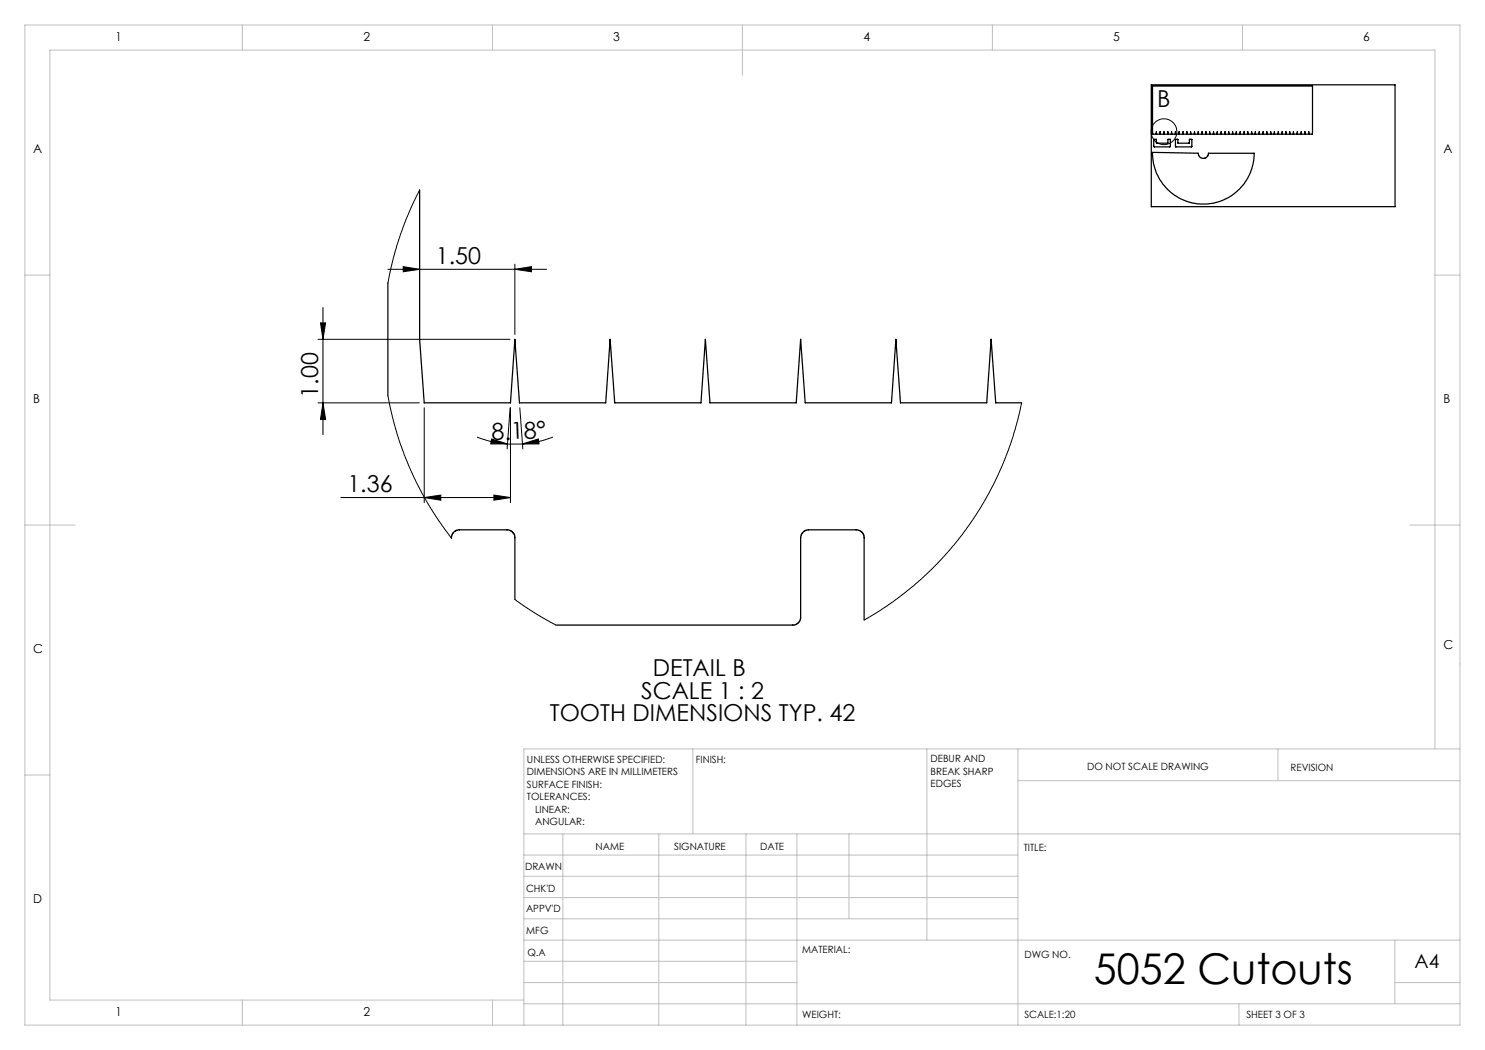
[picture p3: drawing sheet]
<svg xmlns="http://www.w3.org/2000/svg" width="297mm" height="210mm" viewBox="0 0 297 210" stroke-linecap="round" stroke-linejoin="round" font-family="sans-serif">
<g fill="none" stroke="#000" stroke-width=".2">
<path d="M83.9 38l-2 4.2-1.6 4.1-1.5 4.9-1.2 5.4M77.6 53.9h31.7M80.6 53.3l3.3 .6-3.3 .5zM103 53.9l3.3-.6v1.1zM103 52.8v14.1M63.6 67.9h38.4M64.1 64.6h1l-.5 3.3zM64.6 61.5v25.4M77.6 79.2l.7 3.5 1.1 4 1.5 4.4 1.4 3.3 1.8 3.7 1.9 3.4 2.4 3.7 1.9 2.4M63.6 80.6h20.3M64.6 80.6l.5 3.3h-1zM68.2 99.5h33.9"/>
<path d="M84.8 81.6v18.9M84.8 99.5l3.4-.5v1zM95.4 87.4a19.9 19.9 0 0 0 6.1 1.4M98.3 87.8l3.2 1h-3.4zM98.8 99l3.3 .5-3.3 .5zM101.5 88.8h3M102 81.6l-.6 8.2M102.1 81.6v18.9M104 81.6l.6 8.2M104.5 88.8l3.2-1 .1 1zM110.6 87.4a19.9 19.9 0 0 1-6.1 1.4M204.3 80.6l-1.6 6.5-2.2 6-1.4 3.1-1.8 3.4-3.5 5.4-4.4 5.7-5.1 5.1-5.8 4.6-5.7 3.6"/>
<path d="M103 119.9l4.3 2.9 3.9 2.2"/>
<circle cx="232.8" cy="26.3" r="2.57"/>
</g>
<g fill="none" stroke="#c0c0c0" stroke-width=".2">
<path d="M5 5h287v200h-287zM48.5 5v5M98.5 5v5M148.5 5v10M198.5 5v5M248.5 5v5M5 55h5M287 55h5M5 105h10M282 105h10M5 155h5M138.6 149.8v17"/>
<path d="M185.4 149.8v38.2M203.6 149.8v55.2M203.6 156.1h88.4M255.6 149.8v6.3M287 149.8v-139.8h-277v190h94.8M292 149.8h-187.2v55.2M104.8 166.8h187.2M104.8 179.5h98.8M104.8 175.3h98.8M104.8 171h98.8M112.6 166.8v38.2M131.8 166.8v38.2"/>
<path d="M149.2 166.8v38.2M159.4 166.8v38.2M169.8 166.8v17M104.8 183.8h98.8M104.8 196.5h54.6M104.8 192.3h54.6M104.8 188h187.2M279 196.5h13M279 188v12.8M48.5 200v5M98.5 200v5M104.8 200.8h187.2"/>
<path d="M247.8 200.8v4.2"/>
</g>
<g fill="#000">
<path d="M80.6 53.3l3.3 .6-3.3 .5zM103 53.9l3.3-.6v1.1zM84.8 99.5l3.4-.5v1zM98.8 99l3.3 .5-3.3 .5z"/>
<path d="M64.6 80.6l.5 3.3h-1zM64.1 64.6h1l-.5 3.3z"/>
<path d="M98.3 87.8l3.2 1h-3.4zM104.5 88.8l3.2-1 .1 1z"/>
</g>
<path d="M230.3 17h48.7v24.3h-48.7zM230.5 17.2h32v9.6h-.7v-.5l-.1 .5h-.7v-.5l-.1 .5h-.6l-.1-.5v.5h-.7v-.5l-.1 .5h-.7v-.5v.5h-.7v-.5l-.1 .5h-.7v-.5l-.1 .5h-.6l-.1-.5v.5h-.7v-.5l-.1 .5h-.7v-.5l-.1 .5h-.6l-.1-.5v.5h-.7v-.5l-.1 .5h-.6l-.1-.5v.5h-.7l-.1-.5v.5h-.7v-.5l-.1 .5h-.6l-.1-.5v.5h-.7v-.5l-.1 .5h-.7v-.5v.5h-.7l-.1-.5v.5h-.7v-.5l-.1 .5h-.6l-.1-.5v.5h-.7l-.1-.5v.5h-.7v-.5v.5h-.7l-.1-.5v.5h-.7v-.5l-.1 .5h-.7v-.5v.5h-.7l-.1-.5v.5h-.7v-.5v.5h-.7l-.1-.5v.5h-.7l-.1-.5v.5h-.7v-.5v.5h-.7l-.1-.5v.5h-.7v-.5l-.1 .5h-.7v-.5v.5h-.7l-.1-.5v.5h-.7v-.5v.5h-.7l-.1-.5v.5h-.7v-.5l-.1 .5h-.7v-.5v.5h-.7l-.1-.5v.5h-.7v-.5l-.1 .5h-.7zM83.9 38v29.9l.9 12.7h17.3l.9-12.7 .9 12.7h17.2l.9-12.7 .9 12.7h17.3l.9-12.7 .9 12.7h17.2l.9-12.7 .9 12.7h17.3l.9-12.7 .9 12.7h17.2l.9-12.7 .9 12.7h5.2M230.5 30.5l9.1 .1 .3 .7 .6 .4 .7-.2 .3-.3 .2-.6h9.1a10.2 10.2 0 0 1-10.2 10.2 10.2 10.2 0 0 1-10.1-10.3zM230.8 27.9h.5v.7h2.2l.1-.7h.4l.1 1.4-3.3 .1zM235.1 27.9h.5v.7h2.2l.1-.7h.4l.1 1.4-3.3 .1zM77.6 56.6v22.6M90.3 107.6l.3-1 .3-.4 .8-.2h9.9l.8 .3 .6 .9v12.7M172.8 124v-16.8l-.2-.5-.5-.5-.7-.2h-9.9l-.7 .2-.4 .4-.3 .8v16.3l-.3 .7-.6 .5-.4 .1h-47.6" fill="none" stroke="#000" stroke-width=".25"/>
<text font-size="8.5" x="218.8" y="196.7">5052 Cutouts</text>
<g font-size="4.7">
<text x="231.5" y="21.5">B</text>
<text x="87.2" y="52.8">1.50</text>
<text x="63.6" y="79.5" transform="rotate(-90 63.6 79.5)">1.00</text>
<text x="98.4" y="88" transform="rotate(-2 98.4 88)">8.18°</text>
<text x="69.5" y="98.5">1.36</text>
<text x="130.6" y="135.2">DETAIL B</text>
<text x="128.2" y="139.7">SCALE 1 : 2</text>
<text x="110" y="144.2">TOOTH DIMENSIONS TYP. 42</text>
</g>
<text font-size="3.9" x="282.9" y="193.6">A4</text>
<g font-size="2.5">
<text x="23.1" y="8.2">1</text>
<text x="72.7" y="8.2">2</text>
<text x="122.7" y="8.2">3</text>
<text x="172.7" y="8.2">4</text>
<text x="222.7" y="8.2">5</text>
<text x="272.7" y="8.2">6</text>
<text x="6.7" y="30.7">A</text>
<text x="288.7" y="30.7">A</text>
<text x="6.7" y="80.7">B</text>
<text x="288.7" y="80.7">B</text>
<text x="6.7" y="130.7">C</text>
<text x="288.7" y="129.7">C</text>
<text x="6.7" y="180.7">D</text>
<text x="23.1" y="203.2">1</text>
<text x="72.7" y="203.2">2</text>
</g>
<g font-size="2">
<text x="105.4" y="152.6">UNLESS OTHERWISE SPECIFIED:</text>
<text x="105.4" y="155.1">DIMENSIONS ARE IN MILLIMETERS</text>
<text x="139.2" y="152.6">FINISH:</text>
<text x="186.1" y="152.5">DEBUR AND</text>
<text x="186.1" y="155">BREAK SHARP</text>
<text x="217.4" y="154">DO NOT SCALE DRAWING</text>
<text x="258.1" y="154.2">REVISION</text>
<text x="105.4" y="157.6">SURFACE FINISH:</text>
<text x="105.4" y="160.1">TOLERANCES:</text>
<text x="186.1" y="157.5">EDGES</text>
<text x="107" y="162.6">LINEAR:</text>
<text x="107" y="165.1">ANGULAR:</text>
<text x="119.1" y="170">NAME</text>
<text x="134.8" y="169.9">SIGNATURE</text>
<text x="152" y="169.9">DATE</text>
<text x="204.8" y="170.2">TITLE:</text>
<text x="105" y="174.1">DRAWN</text>
<text x="105.2" y="178.3">CHK'D</text>
<text x="105.2" y="182.4">APPV'D</text>
<text x="105.3" y="186.8">MFG</text>
<text x="105.5" y="191.1">Q.A</text>
<text x="160.5" y="190.5">MATERIAL:</text>
<text x="204.9" y="191.6">DWG NO.</text>
<text x="160.4" y="203.5">WEIGHT:</text>
<text x="204.9" y="203.6">SCALE:1:20</text>
<text x="249.3" y="203.6">SHEET 3 OF 3</text>
</g>
</svg>
